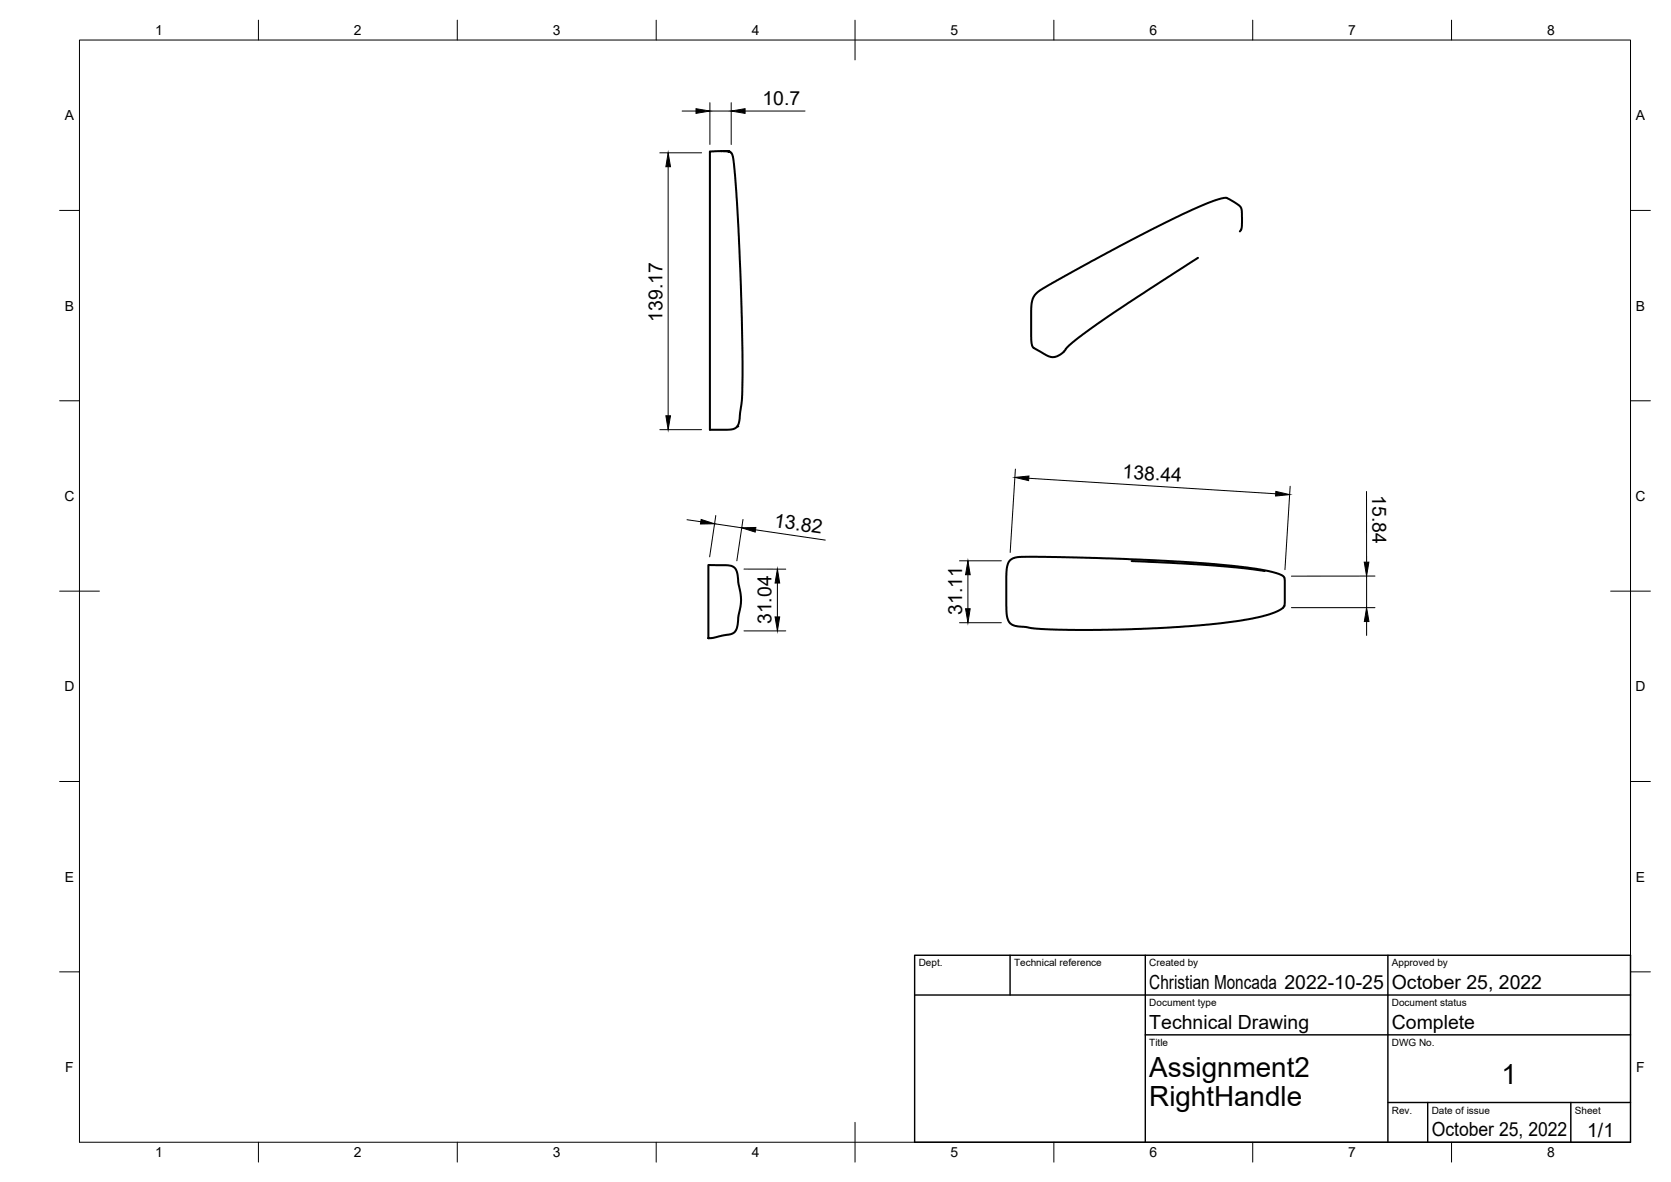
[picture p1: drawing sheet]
<svg xmlns="http://www.w3.org/2000/svg" width="420mm" height="297mm" viewBox="0 0 420 297" stroke-linecap="round" stroke-linejoin="round" font-family="sans-serif">
<!-- layer: Visible -->
<path d="M181.4 38h.1M181.9 38l-3.4 .1v69.9h4.9l1.2-.2 .6-.4 .7-1.5 .7-5.9 .1-9-.2-11.2-.6-16.9-.8-14.5-.5-6.8-.4-2.6-.3-.6-.4-.3-1.6-.1 1.5 .1M311.7 58.2l.4-.7 .2-1.5v-2.9l-.4-1.1-1.5-1.2-1.9-1.1-1.5 .2-5.8 2.2-7.8 3.6-11.8 6.1-12 6.5-8.1 4.7-1 .8-.7 .9-.4 1.4-.1 2v7.2l.3 1.7 .3 .4 4 2.2 1.2 .1 1.2-.4 1-.7 .9-1.2 1.6-1.5 6-4.4 7.9-5.4 17.5-11.3M178.1 142l4.9 .1 1 .2 .8 .4 .6 1.3 .9 6.5-.1 1.7-.5 2.6-.3 2.5-.6 1.4-1.1 .7-5.1 1h-.5zM253.9 140.9l1.3-.8 1.6-.2 22 .4 21.9 1.1 9.5 .8 5.4 .7 4.9 1 2.2 1 .3 1v6.1l-.4 .7-1.1 .8-4.1 1.4-6.6 1.2-9.3 1.1-13 .8-13.8 .3-11.9-.2-7.1-.7-1.1-.3-.7-.5-.4-.6-.4-1.5-.1-10.5 .3-2zM284.5 141l20 1.1 8.3 .7 5.2 .7" fill="none" stroke="#000" stroke-width=".51"/>
<circle cx="185.4" cy="107.2" r=".25" fill="#000"/>
<!-- layer: BORDER -->
<g fill="none" stroke="#000" stroke-width=".25">
<path d="M20 10.1h390v276.9h-390zM65 5.1v5M115 5.1v5M165 5.1v5M215 5.1v10M265 5.1v5M315 5.1v5M365 5.1v5M15 52.9h5M410 52.9h5M15 100.7h5M410 100.7h5"/>
<path d="M15 148.6h10M405 148.6h10M15 196.4h5M410 196.4h5M15 244.2h5M410 244.2h5M65 287v5M115 287v5M165 287v5M215 282.1v9.9M265 287v5M315 287v5"/>
<path d="M365 287v5"/>
</g>
<!-- layer: TITLEBLOCK -->
<path d="M230 240.1h180v46.9h-180zM230 250h180M254 240.1v9.9M288 240.1v46.9M349 240.1v46.9M288 260.1h122M349 277.1h61M359 277.1v9.9M395 277.1v9.9" fill="none" stroke="#000" stroke-width=".36"/>
<!-- layer: FD_Dimensions -->
<g fill="none" stroke="#000" stroke-width=".25">
<path d="M165.9 38.4h10.5M171.5 27.9h3.5M178.5 25.8v10.5M178.5 27.9h5.4M183.9 25.8v10.5M187.3 27.9h15.1M168 41.9v62.6M165.9 108h10.5M255.3 117.9l-1.3 20.9M172.7 130.6l3.5 .5M179.7 131.6l6.8 1M180 129.5l-1.6 10.4"/>
<path d="M186.8 130.5l-1.5 10.4M190 133.1l17.5 2.6M258.7 120.2l62.1 3.9M324.4 122.2l-1.3 21M343.6 123.5v17.8M187.1 158.5h10.5M187.1 143h10.5M195.5 146.5v8.5M241.3 156.5h10.5M241.3 140.9h10.5M243.4 144.4v8.6M324.7 152.7h21"/>
<path d="M343.6 144.8v7.9M343.6 156.2v3.5M345.7 144.8h-21"/>
</g>
<g fill="#000" stroke="#000" stroke-width=".25">
<path d="M175 27.3l3.5 .6-3.5 .6zM183.9 27.9l3.4-.6v1.2zM168 38.4l.6 3.5h-1.2zM167.4 104.5h1.2l-.6 3.5zM255.2 120l3.5-.4-.1 1.2zM176.3 130.5l3.4 1.1-3.6 .1zM186.5 132.6h3.6l-.2 1.1zM320.8 123.5l3.5 .8-3.6 .4zM194.9 155h1.1l-.5 3.5zM195.5 143l.5 3.5h-1.1zM242.8 153h1.1l-.5 3.5zM243.4 140.9l.5 3.5h-1.1z"/>
<path d="M343 141.3h1.2l-.6 3.5zM343.6 152.7l.6 3.5h-1.2z"/>
</g>
<g font-size="7">
<text x="289" y="270.6">Assignment2</text>
<text x="377.5" y="272.3">1</text>
<text x="289" y="278.1">RightHandle</text>
</g>
<g font-size="4.9">
<text x="191.7" y="26.4">10.7</text>
<text x="166.5" y="80.8" transform="rotate(-90 166.5 80.8)">139.17</text>
<text x="282.2" y="120.2" transform="rotate(4 282.2 120.2)">138.44</text>
<text x="345.1" y="124.4" transform="rotate(90 345.1 124.4)">15.84</text>
<text x="194.5" y="132.3" transform="rotate(8 194.5 132.3)">13.82</text>
<text x="241.9" y="154.5" transform="rotate(-90 241.9 154.5)">31.11</text>
<text x="194" y="156.9" transform="rotate(-90 194 156.9)">31.04</text>
<text x="289" y="248.5">Christian Moncada 2022-10-25</text>
<text x="350" y="248.5">October 25, 2022</text>
<text x="289" y="258.6">Technical Drawing</text>
<text x="350" y="258.6">Complete</text>
<text x="360" y="285.5">October 25, 2022</text>
<text x="399.1" y="285.7">1/1</text>
</g>
<g font-size="3.5">
<text x="39" y="8.8">1</text>
<text x="89" y="8.8">2</text>
<text x="139" y="8.8">3</text>
<text x="189" y="8.8">4</text>
<text x="239" y="8.8">5</text>
<text x="289" y="8.8">6</text>
<text x="339" y="8.8">7</text>
<text x="389" y="8.8">8</text>
<text x="16.3" y="30.2">A</text>
<text x="411.3" y="30.2">A</text>
<text x="16.3" y="78">B</text>
<text x="411.3" y="78">B</text>
<text x="16.2" y="125.9">C</text>
<text x="411.2" y="125.9">C</text>
<text x="16.2" y="173.7">D</text>
<text x="411.2" y="173.7">D</text>
<text x="16.3" y="221.6">E</text>
<text x="411.3" y="221.6">E</text>
<text x="16.4" y="269.4">F</text>
<text x="411.4" y="269.4">F</text>
<text x="39" y="290.8">1</text>
<text x="89" y="290.8">2</text>
<text x="139" y="290.8">3</text>
<text x="189" y="290.8">4</text>
<text x="239" y="290.8">5</text>
<text x="289" y="290.8">6</text>
<text x="339" y="290.8">7</text>
<text x="389" y="290.8">8</text>
</g>
<g font-size="2.5">
<text x="231" y="242.9">Dept.</text>
<text x="255" y="242.9">Technical reference</text>
<text x="289" y="242.9">Created by</text>
<text x="350" y="242.9">Approved by</text>
<text x="289" y="252.8">Document type</text>
<text x="350" y="252.8">Document status</text>
<text x="289" y="262.9">Title</text>
<text x="350" y="262.9">DWG No.</text>
<text x="350" y="279.9">Rev.</text>
<text x="360" y="279.9">Date of issue</text>
<text x="396" y="279.9">Sheet</text>
</g>
</svg>
